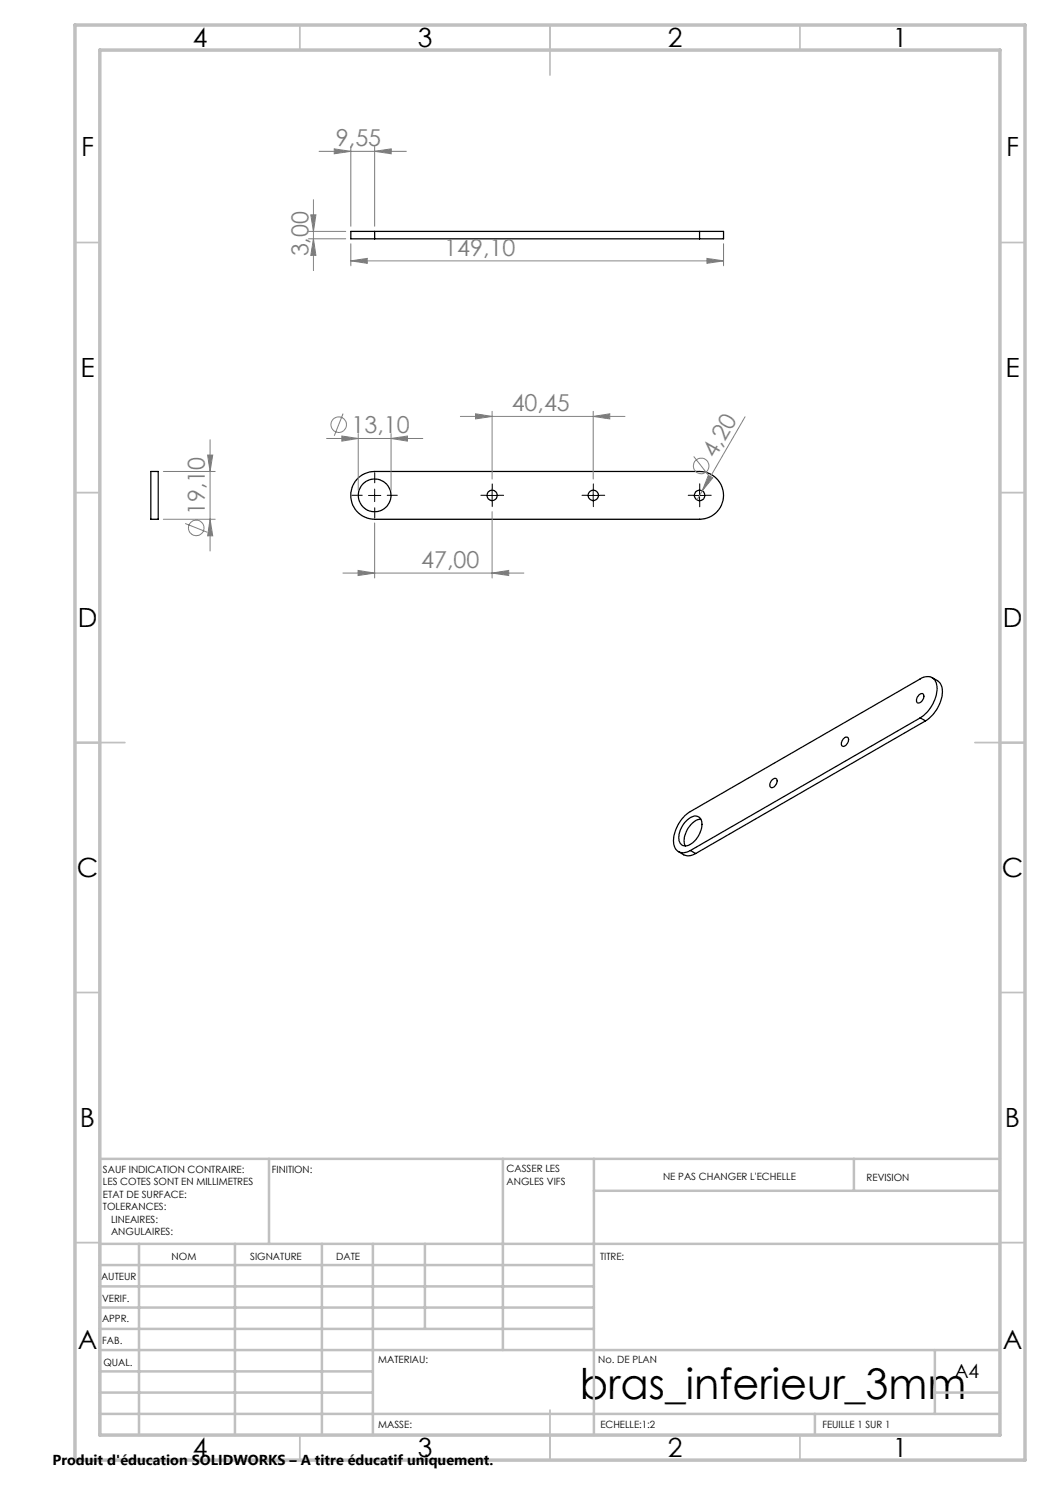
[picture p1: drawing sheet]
<svg xmlns="http://www.w3.org/2000/svg" width="210mm" height="297mm" viewBox="0 0 210 297" stroke-linecap="round" stroke-linejoin="round" font-family="sans-serif">
<g fill="none" stroke="#000" stroke-width=".25">
<path d="M74.9 46.3h-4.7v1.5h4.7M74.9 47.8h65M74.9 46.3v1.5M74.9 46.3h65M139.9 46.3h4.8v1.5h-4.8M139.9 46.3v1.5M30.2 94.3h1.4v9.6h-1.4zM71.7 95.5l1.3-.8 .9-.3 1-.1h65a4.8 4.8 0 0 1 4.8 4.8 4.8 4.8 0 0 1-4.8 4.8h-65a4.8 4.8 0 0 1-4.4-3.1 4.8 4.8 0 0 1 1.2-5.3zM183.9 138.9a.56 .56 0 0 1 .8-.1 .56 .56 0 0 1 0 .9 .92 .92 0 0 1-1.3 .7 1.44 1.44 0 0 1 .5-1.5zM186.4 135.5l1.1 .6a3 3 0 0 1 .8 3.5 7.8 7.8 0 0 1-3.2 4.6M154.4 156a.54 .54 0 0 1 .6-.3 .54 .54 0 0 1 .4 .5 1.33 1.33 0 0 1-1.2 1.3 .93 .93 0 0 1 .2-1.5zM168.7 147.8a.58 .58 0 0 1 .8-.3 .58 .58 0 0 1 .2 .8 1 1 0 0 1-1.3 .9 1.14 1.14 0 0 1 .3-1.4z"/>
<path d="M184 143.6a7.2 7.2 0 0 0 3.3-6.7 1.95 1.95 0 0 0-1.3-1.6 1.95 1.95 0 0 0-2 .5l-45.9 26.5a7.2 7.2 0 0 0-3.3 6.6 2 2 0 0 0 3.3 1.2M184 143.6l-45.9 26.5M184 143.6l1.1 .6M185.1 144.2l-46 26.5M135.7 170.3l1 .7a2.4 2.4 0 0 0 2.4-.3M137.4 164.1a1.82 1.82 0 0 1 2.5-.6 3.4 3.4 0 0 1-.3 3.9 2.71 2.71 0 0 1-3.2 1.6 2.89 2.89 0 0 1 0-3.7zM138.1 170.1l1 .6M140.2 163.8a4.3 4.3 0 0 0-3.3 3.6l-.1 1.1 .3 .7"/>
<circle cx="74.9" cy="99.1" r="3.3"/>
<circle cx="98.4" cy="99.1" r="1.03"/>
<circle cx="118.6" cy="99.1" r="1.02"/>
<circle cx="139.9" cy="99.1" r="1.04"/>
</g>
<g fill="none" stroke="#808080" stroke-width=".2">
<path d="M62.7 39.9v14.2M63.8 30.3h17.5M66.9 29.8l3.3 .5-3.3 .5zM70.2 29.3v16M74.9 30.3l3.3-.5v1zM74.9 29.3v16M61.7 46.3h7.4M61.7 47.8h7.4M62.2 43h1l-.5 3.3zM62.7 47.8l.5 3.3h-1zM70.2 52.2l3.2-.5v1zM70.2 48.8v4.4"/>
<path d="M70.2 52.2h74.5M141.4 51.7l3.3 .5-3.3 .5zM144.7 48.8v4.4M32.7 94.3h10.3M41.5 91h1l-.5 3.3zM42 87.9v22.3M65.3 87.7h19.3M68.4 87.2l3.2 .5-3.2 .5zM68.6 82.7l-1.7 4.5M71.6 86.7v11.4M78.2 87.7l3.3-.5v1zM78.2 86.7v11.4"/>
<path d="M92.1 83.3h32.9M95.1 82.8l3.3 .5-3.3 .5zM98.4 82.3v13.5M118.6 83.3l3.4-.5v1zM118.6 82.3v13.5M138.7 91.3l3 3.8M140.4 98.2l-1 1.8M141.7 95.1l.9 .5-2.2 2.6zM149 83.4l-8.6 14.8M32.7 103.9h10.3M37 104.7l4.5 1.8M42 103.9l.5 3.3h-1z"/>
<path d="M68.6 114.6h36.2M71.6 114.1l3.3 .5-3.3 .5zM74.9 104.6v11M98.4 114.6l3.3-.5v1zM98.4 102.3v13.3"/>
<circle cx="67.7" cy="84.9" r="1.55"/>
<circle cx="140.2" cy="93.2" r="1.55"/>
<circle cx="39.3" cy="105.6" r="1.55"/>
</g>
<g fill="none" stroke="#000" stroke-width=".2" stroke-dasharray="30.5 1.3 1.3 1.3">
<path d="M72.4 99.1h-2M74.9 96.6v-2.1M77.4 99.1h2.1M97.2 99.1h-1M98.4 97.8v-1M99.7 99.1h1M117.4 99.1h-1M118.7 97.8v-1M119.9 99.1h1M138.7 99.1h-1.1M139.9 97.8v-1M141.2 99.1h1"/>
<path d="M74.9 101.6v2M98.4 100.3v1M118.7 100.3v1M139.9 100.3v1.1"/>
</g>
<path d="M73.7 99.1h2.5M74.9 97.8v2.5M97.2 99.1h2.5M98.4 97.8v2.5M117.4 99.1h2.5M118.6 97.8v2.5M138.7 99.1h2.5M139.9 97.8v2.5" fill="none" stroke="#000" stroke-width=".2"/>
<g fill="none" stroke="#c0c0c0" stroke-width=".35">
<path d="M60 5v5M110 5v10M160 5v5M15 48.5h5M200 48.5h5M15 98.5h5M200 98.5h5M15 148.5h10M195 148.5h10M15 198.5h5M200 198.5h5M15 248.5h5"/>
<path d="M200 248.5h5M60 287v5M110 282v10M160 287v5"/>
</g>
<g fill="none" stroke="#c0c0c0" stroke-width=".5">
<path d="M53.8 231.8v17M100.6 231.8v38.2M118.8 231.8v55.2M118.8 238.2h81.2M170.8 231.8v6.4M200 231.8h-180v55.2M20 248.8h180M20 257.3h98.8M20 253h98.8M27.8 248.8v38.2M47 248.8v38.2M64.4 248.8v38.2"/>
<path d="M74.6 248.8v38.2M85 248.8v17M20 265.8h98.8M20 261.5h98.8M20 278.5h54.6M20 274.3h54.6M20 270h180M187 278.5h13M187 270v12.8M20 282.8h180M163 282.8v4.2"/>
</g>
<path d="M15 5h190v287h-190zM20 10h180v277h-180z" fill="none" stroke="#c0c0c0" stroke-width=".7"/>
<g fill="#808080">
<path d="M141.7 95.1l.9 .5-2.2 2.6z"/>
<path d="M141.4 51.7l3.3 .5-3.3 .5zM70.2 52.2l3.2-.5v1zM74.9 30.3l3.3-.5v1zM66.9 29.8l3.3 .5-3.3 .5z"/>
<path d="M95.1 82.8l3.3 .5-3.3 .5zM118.6 83.3l3.4-.5v1zM68.4 87.2l3.2 .5-3.2 .5zM78.2 87.7l3.3-.5v1zM71.6 114.1l3.3 .5-3.3 .5zM98.4 114.6l3.3-.5v1z"/>
<path d="M62.2 43h1l-.5 3.3zM62.7 47.8l.5 3.3h-1zM41.5 91h1l-.5 3.3zM42 103.9l.5 3.3h-1z"/>
</g>
<text font-size="8.5" x="116" y="279.7">bras_inferieur_3mm</text>
<g font-size="5.3">
<text x="38.5" y="9.5">4</text>
<text x="83.5" y="9.5">3</text>
<text x="133.6" y="9.5">2</text>
<text x="178.6" y="9.5">1</text>
<text x="16.2" y="31.3">F</text>
<text x="201.2" y="31.3">F</text>
<text x="16.1" y="75.5">E</text>
<text x="201.1" y="75.5">E</text>
<text x="15.5" y="125.5">D</text>
<text x="200.5" y="125.5">D</text>
<text x="15.4" y="175.5">C</text>
<text x="200.4" y="175.5">C</text>
<text x="16" y="225.5">B</text>
<text x="201" y="225.5">B</text>
<text x="15.5" y="269.8">A</text>
<text x="200.5" y="269.8">A</text>
<text x="38.5" y="291.5">4</text>
<text x="83.5" y="291.5">3</text>
<text x="133.6" y="291.5">2</text>
<text x="178.6" y="291.5">1</text>
</g>
<g font-size="4.7" fill="#808080">
<text x="67.2" y="29.2">9,55</text>
<text x="61.7" y="51.3" transform="rotate(-90 61.7 51.3)">3,00</text>
<text x="88.9" y="51.1">149,10</text>
<text x="102.3" y="82.2">40,45</text>
<text x="70.3" y="86.6">13,10</text>
<text x="143" y="91.8" transform="rotate(-60 143 91.8)">4,20</text>
<text x="41" y="103" transform="rotate(-90 41 103)">19,10</text>
<text x="84.3" y="113.6">47,00</text>
</g>
<text font-size="3.9" x="190.9" y="275.5">A4</text>
<text font-size="2.9" x="10.5" y="292.9">Produit d'éducation SOLIDWORKS – A titre éducatif uniquement.</text>
<g font-size="2">
<text x="20.6" y="234.6">SAUF INDICATION CONTRAIRE:</text>
<text x="20.6" y="237.1">LES COTES SONT EN MILLIMETRES</text>
<text x="20.6" y="239.6">ETAT DE SURFACE:</text>
<text x="54.4" y="234.6">FINITION:</text>
<text x="101.3" y="234.5">CASSER LES</text>
<text x="101.3" y="237">ANGLES VIFS</text>
<text x="132.6" y="236">NE PAS CHANGER L'ECHELLE</text>
<text x="173.3" y="236.2">REVISION</text>
<text x="20.6" y="242.1">TOLERANCES:</text>
<text x="22.2" y="244.6">LINEAIRES:</text>
<text x="22.2" y="247.1">ANGULAIRES:</text>
<text x="34.3" y="252">NOM</text>
<text x="50" y="251.9">SIGNATURE</text>
<text x="67.2" y="251.9">DATE</text>
<text x="120" y="251.9">TITRE:</text>
<text x="20.2" y="256.1">AUTEUR</text>
<text x="20.4" y="260.3">VERIF.</text>
<text x="20.4" y="264.4">APPR.</text>
<text x="20.5" y="268.8">FAB.</text>
<text x="20.7" y="273.1">QUAL.</text>
<text x="75.7" y="272.5">MATERIAU:</text>
<text x="119.6" y="272.5">No. DE PLAN</text>
<text x="75.6" y="285.5">MASSE:</text>
<text x="120.1" y="285.6">ECHELLE:1:2</text>
<text x="164.5" y="285.6">FEUILLE 1 SUR 1</text>
</g>
</svg>
